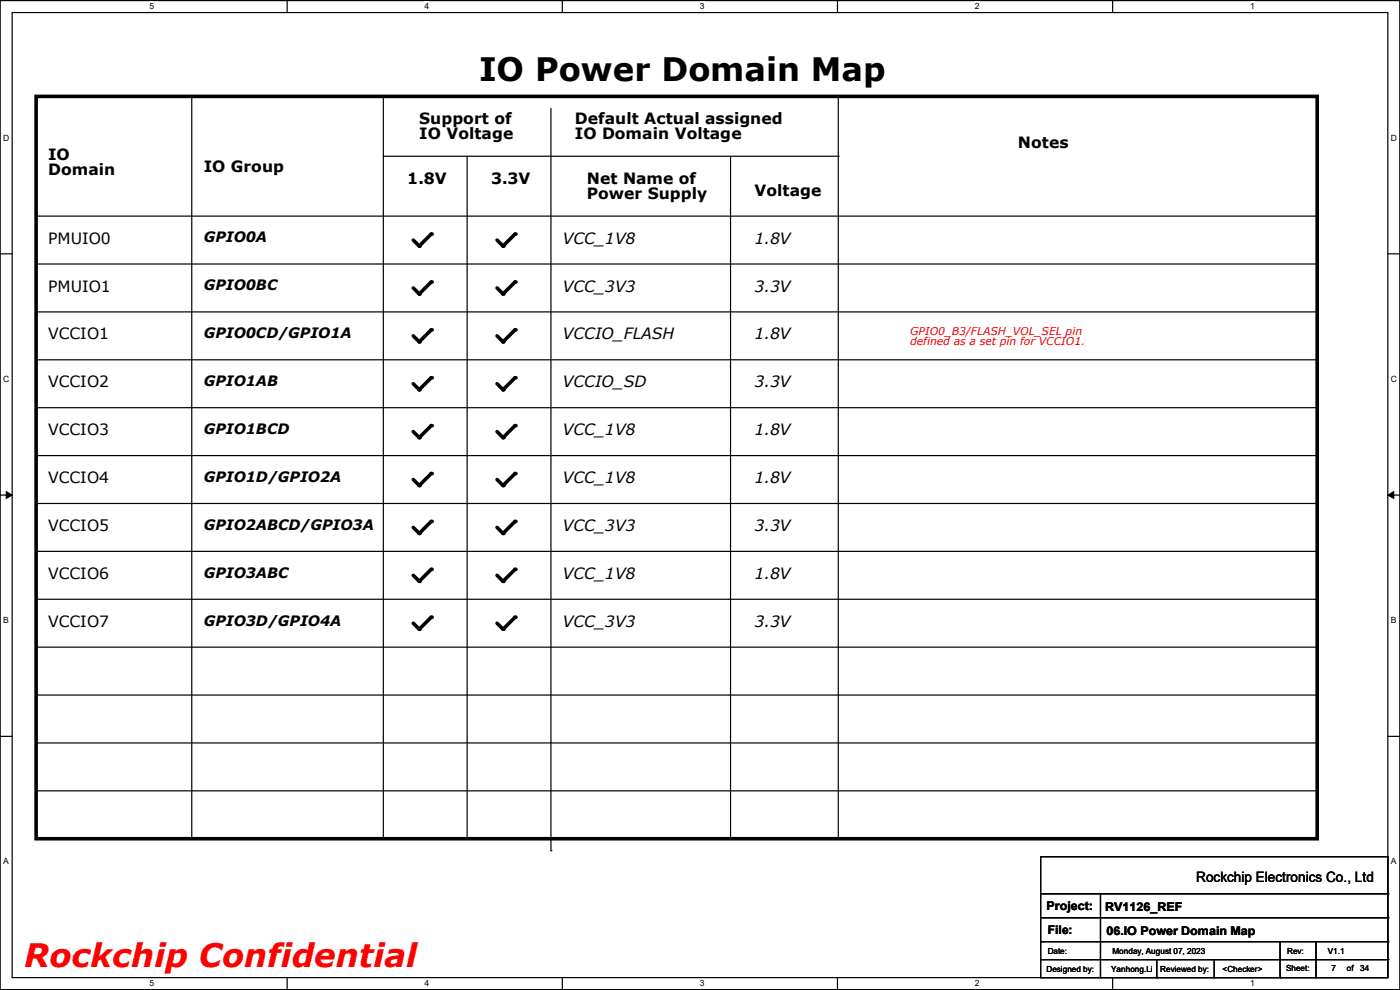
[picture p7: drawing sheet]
<svg xmlns="http://www.w3.org/2000/svg" width="297mm" height="210mm" viewBox="0 0 297 210" stroke-linecap="round" stroke-linejoin="round" font-family="sans-serif">
<path d="M0 .1h297v209.8h-297zM2.6 2.7h291.8v204.7h-291.8z" fill="none" stroke="#000" stroke-width=".25"/>
<g fill="#fff">
<path d="M31.7 .4h1v2h-1z"/>
<path d="M31.7 207.6h1v2h-1z"/>
</g>
<path d="M60.9 .1v2.6M60.9 207.4v2.5" fill="none" stroke="#000" stroke-width=".25"/>
<g fill="#fff">
<path d="M90.1 .4h1v2h-1z"/>
<path d="M90.1 207.6h1v2h-1z"/>
</g>
<path d="M119.3 .1v2.6M119.3 207.4v2.5" fill="none" stroke="#000" stroke-width=".25"/>
<g fill="#fff">
<path d="M148.5 .4h.9v2h-.9z"/>
<path d="M148.5 207.6h.9v2h-.9z"/>
</g>
<path d="M177.7 .1v2.6M177.7 207.4v2.5" fill="none" stroke="#000" stroke-width=".25"/>
<g fill="#fff">
<path d="M206.8 .4h1v2h-1z"/>
<path d="M206.8 207.6h1v2h-1z"/>
</g>
<path d="M236.1 .1v2.6M236.1 207.4v2.5" fill="none" stroke="#000" stroke-width=".25"/>
<g fill="#fff">
<path d="M265.2 .4h1v2h-1z"/>
<path d="M265.2 207.6h1v2h-1z"/>
<path d="M.7 28.2h1.2v2h-1.2z"/>
<path d="M295.1 28.2h1.2v2h-1.2z"/>
<path d="M.7 79.4h1.2v2h-1.2z"/>
<path d="M295.1 79.4h1.2v2h-1.2z"/>
</g>
<path d="M0 53.8h2.6M294.4 53.8h2.6" fill="none" stroke="#000" stroke-width=".25"/>
<g fill="#fff">
<path d="M.7 130.6h1.2v2h-1.2z"/>
<path d="M295.1 130.6h1.1v2h-1.1z"/>
</g>
<path d="M0 105h2.6M294.4 105h2.6" fill="none" stroke="#000" stroke-width=".25"/>
<path d="M1.3 104.3l1.3 .7-1.3 .7zM294.4 105l1.3-.7v1.4z" fill="#000" stroke="#000" stroke-width=".21"/>
<g fill="#fff">
<path d="M.7 181.8h1.2v2h-1.2z"/>
<path d="M295.1 181.8h1.1v2h-1.1z"/>
</g>
<g fill="none" stroke="#000" stroke-width=".25">
<path d="M40.7 20.4v157.5M81.3 33.1h96.5M81.3 20.4v157.5M99.1 33.1v144.8M116.9 23v157.5M155 33.1v144.8M177.8 33.1h.1M177.8 20.4v157.5M7.7 45.8h271.7M7.7 56h271.7M279.4 45.8h.1M279.4 56h.1"/>
<path d="M7.7 66.2h271.7M7.7 76.3h271.7M279.4 66.2h.1M279.4 76.3h.1M7.7 86.5h271.7M7.7 96.6h271.7M279.4 86.5h.1M279.4 96.6h.1M7.7 106.8h271.7M7.7 117h271.7M279.4 106.8h.1M279.4 117h.1"/>
<path d="M7.7 127.1h271.7M7.7 137.3h271.7M279.4 127.1h.1M279.4 137.3h.1M0 156.2h2.6M7.7 147.4h271.7M7.7 157.6h271.7M279.4 147.4h.1M279.4 157.6h.1M294.4 156.2h2.6M7.7 167.8h271.7M40.7 177.9h.1"/>
<path d="M81.3 177.9h.1M99.1 177.9h.1M155 177.9h.1M177.8 177.9h.1M279.4 167.8h.1M116.9 180.5h.1M220.8 181.7h73.6v25.7h-73.6zM220.8 189.6h73.6M220.8 194.7h73.6M220.8 199.8h73.6M233.5 189.6v17.8M271.6 199.8v7.6"/>
<path d="M279.2 199.8v7.6M294.4 189.6h.1M294.4 194.7h.1M294.4 199.8h.1M220.8 203.6h73.6M233.5 207.4h.1M245.4 207.4h.1M245.4 203.6v3.8M257.6 207.4h.1M257.6 203.6v3.8M271.6 207.4h.1M279.2 207.4h.1"/>
<path d="M294.4 203.6h.1"/>
</g>
<g fill="none" stroke="#000" stroke-width=".76">
<path d="M7.7 20.4h271.7v157.5h-271.7zM91.5 49.7l-2.6 2.5-1.2-1.3M91.5 59.8l-2.6 2.6-1.2-1.3M109.3 59.8l-2.6 2.6-1.2-1.3M109.3 49.7l-2.6 2.5-1.2-1.3M91.5 70l-2.6 2.5-1.2-1.3M109.3 70l-2.6 2.5-1.2-1.3M91.5 80.1l-2.6 2.6-1.2-1.3M91.5 90.3l-2.6 2.5-1.2-1.2M109.3 80.1l-2.6 2.6-1.2-1.3M109.3 90.3l-2.6 2.5-1.2-1.2M91.5 100.5l-2.6 2.5-1.2-1.3"/>
<path d="M91.5 110.6l-2.6 2.6-1.2-1.3M109.3 100.5l-2.6 2.5-1.2-1.3M109.3 110.6l-2.6 2.6-1.2-1.3M91.5 120.8l-2.6 2.5-1.2-1.3M91.5 130.9l-2.6 2.6-1.2-1.3M109.3 120.8l-2.6 2.5-1.2-1.3M109.3 130.9l-2.6 2.6-1.2-1.3"/>
</g>
<g fill="#000">
<circle cx="88.9" cy="52.2" r=".38"/>
<circle cx="91.5" cy="59.8" r=".38"/>
<circle cx="91.5" cy="49.7" r=".38"/>
<circle cx="106.7" cy="52.2" r=".38"/>
<circle cx="109.3" cy="59.8" r=".38"/>
<circle cx="109.3" cy="49.7" r=".38"/>
<circle cx="88.9" cy="72.5" r=".38"/>
<circle cx="88.9" cy="62.4" r=".38"/>
<circle cx="91.5" cy="70" r=".38"/>
<circle cx="106.7" cy="62.4" r=".38"/>
<circle cx="106.7" cy="72.5" r=".38"/>
<circle cx="109.3" cy="70" r=".38"/>
<circle cx="88.9" cy="92.8" r=".38"/>
<circle cx="88.9" cy="82.7" r=".38"/>
<circle cx="91.5" cy="80.1" r=".38"/>
<circle cx="91.5" cy="90.3" r=".38"/>
<circle cx="106.7" cy="82.7" r=".38"/>
<circle cx="106.7" cy="92.8" r=".38"/>
<circle cx="109.3" cy="80.1" r=".38"/>
<circle cx="109.3" cy="90.3" r=".38"/>
<circle cx="88.9" cy="113.2" r=".38"/>
<circle cx="88.9" cy="103" r=".38"/>
<circle cx="91.5" cy="100.5" r=".38"/>
<circle cx="91.5" cy="110.6" r=".38"/>
<circle cx="106.7" cy="103" r=".38"/>
<circle cx="106.7" cy="113.2" r=".38"/>
<circle cx="109.3" cy="100.5" r=".38"/>
<circle cx="109.3" cy="110.6" r=".38"/>
<circle cx="88.9" cy="133.5" r=".38"/>
<circle cx="88.9" cy="123.3" r=".38"/>
<circle cx="91.5" cy="120.8" r=".38"/>
<circle cx="91.5" cy="130.9" r=".38"/>
<circle cx="106.7" cy="123.3" r=".38"/>
<circle cx="106.7" cy="133.5" r=".38"/>
<circle cx="109.3" cy="130.9" r=".38"/>
<circle cx="109.3" cy="120.8" r=".38"/>
</g>
<text font-size="6.9" x="101.6" y="17.2">IO Power Domain Map</text>
<text font-size="6.9" fill="#f00" x="5.1" y="205.1">Rockchip Confidential</text>
<g font-size="3.3">
<text x="88.9" y="26.3">Support of</text>
<text x="88.9" y="29.6">IO Voltage</text>
<text x="122" y="26.3">Default Actual assigned</text>
<text x="122" y="29.6">IO Domain Voltage</text>
<text x="10.2" y="33.9">IO</text>
<text x="215.9" y="31.4">Notes</text>
<text x="10.2" y="37.2">Domain</text>
<text x="43.2" y="36.4">IO Group</text>
<text x="86.4" y="39">1.8V</text>
<text x="104.2" y="39">3.3V</text>
<text x="124.5" y="39">Net Name of</text>
<text x="160.1" y="41.5">Voltage</text>
<text x="124.5" y="42.3">Power Supply</text>
<text x="10.2" y="51.7">PMUIO0</text>
<text x="119.4" y="51.7">VCC_1V8</text>
<text x="160.1" y="51.7">1.8V</text>
<text x="10.2" y="61.8">PMUIO1</text>
<text x="119.4" y="61.8">VCC_3V3</text>
<text x="160.1" y="61.8">3.3V</text>
<text x="10.2" y="72">VCCIO1</text>
<text x="119.4" y="72">VCCIO_FLASH</text>
<text x="160.1" y="72">1.8V</text>
<text x="10.2" y="82.2">VCCIO2</text>
<text x="119.4" y="82.2">VCCIO_SD</text>
<text x="160.1" y="82.2">3.3V</text>
<text x="10.2" y="92.3">VCCIO3</text>
<text x="119.4" y="92.3">VCC_1V8</text>
<text x="160.1" y="92.3">1.8V</text>
<text x="10.2" y="102.5">VCCIO4</text>
<text x="119.4" y="102.5">VCC_1V8</text>
<text x="160.1" y="102.5">1.8V</text>
<text x="10.2" y="112.6">VCCIO5</text>
<text x="119.4" y="112.6">VCC_3V3</text>
<text x="160.1" y="112.6">3.3V</text>
<text x="10.2" y="122.8">VCCIO6</text>
<text x="119.4" y="122.8">VCC_1V8</text>
<text x="160.1" y="122.8">1.8V</text>
<text x="10.2" y="133">VCCIO7</text>
<text x="119.4" y="133">VCC_3V3</text>
<text x="160.1" y="133">3.3V</text>
</g>
<g font-size="3">
<text x="43.2" y="51.4">GPIO0A</text>
<text x="43.2" y="61.6">GPIO0BC</text>
<text x="43.2" y="71.8">GPIO0CD/GPIO1A</text>
<text x="43.2" y="81.9">GPIO1AB</text>
<text x="43.2" y="92.1">GPIO1BCD</text>
<text x="43.2" y="102.2">GPIO1D/GPIO2A</text>
<text x="43.2" y="112.4">GPIO2ABCD/GPIO3A</text>
<text x="43.2" y="122.6">GPIO3ABC</text>
<text x="43.2" y="132.7">GPIO3D/GPIO4A</text>
<text x="253.8" y="187">Rockchip Electronics Co., Ltd</text>
</g>
<g font-size="2.5">
<text x="222" y="193">Project:</text>
<text x="234.5" y="193.3">RV1126_REF</text>
<text x="222.3" y="198.1">File:</text>
<text x="234.7" y="198.3">06.IO Power Domain Map</text>
</g>
<g font-size="2.3" fill="#f00">
<text x="193.1" y="71">GPIO0_B3/FLASH_VOL_SEL pin</text>
<text x="193.1" y="73.3">defined as a set pin for VCCIO1.</text>
</g>
<g font-size="1.8">
<text x="31.7" y="2">5</text>
<text x="90.1" y="2">4</text>
<text x="148.5" y="2">3</text>
<text x="206.8" y="2">2</text>
<text x="265.2" y="2">1</text>
<text x=".7" y="29.8">D</text>
<text x="295.1" y="29.8">D</text>
<text x=".7" y="81">C</text>
<text x="295.1" y="81">C</text>
<text x=".7" y="132.2">B</text>
<text x="295.1" y="132.2">B</text>
<text x=".7" y="183.4">A</text>
<text x="295.1" y="183.4">A</text>
<text x="222.3" y="202.4">Date:</text>
<text x="236" y="202.4">Monday, August 07, 2023</text>
<text x="273.1" y="202.4">Rev:</text>
<text x="281.7" y="202.4">V1.1</text>
<text x="31.7" y="209.3">5</text>
<text x="90.1" y="209.3">4</text>
<text x="148.5" y="209.3">3</text>
<text x="206.8" y="209.3">2</text>
<text x="222" y="206.2">Designed by:</text>
<text x="235.7" y="206.2">Yanhong.Li</text>
<text x="246.2" y="206.2">Reviewed by:</text>
<text x="259.4" y="206.2">&lt;Checker&gt;</text>
<text x="265.2" y="209.3">1</text>
<text x="272.8" y="206">Sheet:</text>
<text x="282.5" y="206">7</text>
<text x="285.7" y="206">of</text>
<text x="288.6" y="206">34</text>
</g>
</svg>
